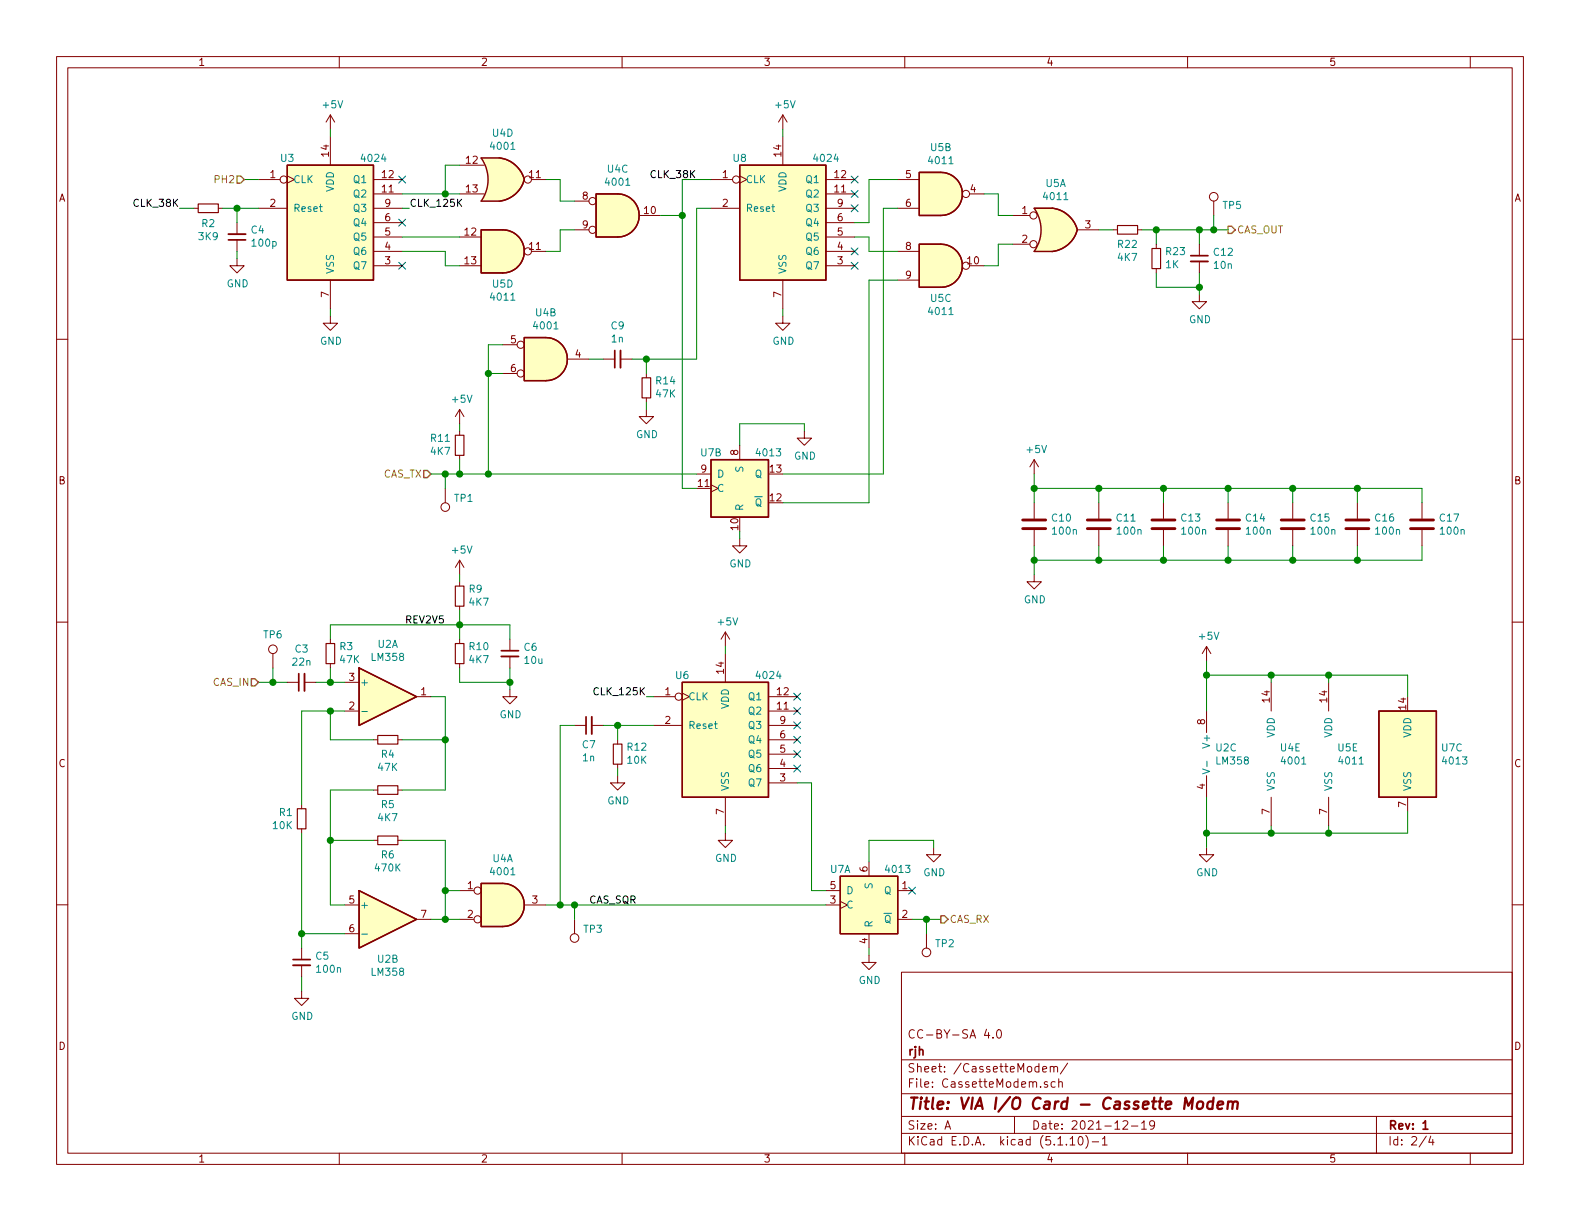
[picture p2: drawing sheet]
EESchema Schematic File Version 4
EELAYER 30 0
EELAYER END
$Descr A 11000 8500
encoding utf-8
Sheet 2 4
Title "VIA I/O Card - Cassette Modem"
Date "2021-12-19"
Rev "1"
Comp "rjh"
Comment1 "CC-BY-SA 4.0"
Comment2 ""
Comment3 ""
Comment4 ""
$EndDescr
Text HLabel 3000 3300 0    50   Input ~ 0
CAS_TX
Text HLabel 1700 1250 0    50   Input ~ 0
PH2
$Comp
L 4xxx-custom:4024 U3
U 1 1
P 2300 1550
AR Path="/61B0BA6C" Ref="U3"  Part="1" 
AR Path="/61A54C0B/61B0BA6C" Ref="U3"  Part="1" 
F 0 "U3" H 2000 2000 50  0000 C CNN
F 1 "4024" H 2600 2000 50  0000 C CNN
F 2 "Package_SO:SOIC-14_3.9x8.7mm_P1.27mm" H 2300 1350 50  0001 C CNN
F 3 "http://www.intersil.com/content/dam/Intersil/documents/cd40/cd4020bms-24bms-40bms.pdf" H 2300 1350 50  0001 C CNN
F 4 "CD4024BM96" H 2300 1550 50  0001 C CNN "MPN"
F 5 "Texas Instruments" H 2300 1550 50  0001 C CNN "Manufacturer"
	1    2300 1550
	1    0    0    -1  
$EndComp
Wire Wire Line
	1700 1250 1800 1250
$Comp
L Device:R_Small R2
U 1 1
P 1450 1450
F 0 "R2" V 1554 1450 50  0000 C CNN
F 1 "3K9" V 1645 1450 50  0000 C CNN
F 2 "Resistor_SMD:R_0805_2012Metric" H 1450 1450 50  0001 C CNN
F 3 "~" H 1450 1450 50  0001 C CNN
F 4 "CR0805-FX-3901ELF" H 1450 1450 50  0001 C CNN "MPN"
F 5 "Bourns" H 1450 1450 50  0001 C CNN "Manufacturer"
	1    1450 1450
	0    1    1    0   
$EndComp
$Comp
L Device:C_Small C4
U 1 1
P 1650 1650
F 0 "C4" H 1558 1604 50  0000 R CNN
F 1 "100p" H 1558 1695 50  0000 R CNN
F 2 "Capacitor_SMD:C_0805_2012Metric" H 1650 1650 50  0001 C CNN
F 3 "~" H 1650 1650 50  0001 C CNN
F 4 "885012007034" H 1650 1650 50  0001 C CNN "MPN"
F 5 "Wurth Elektronik" H 1650 1650 50  0001 C CNN "Manufacturer"
	1    1650 1650
	-1   0    0    1   
$EndComp
Wire Wire Line
	1550 1450 1650 1450
Wire Wire Line
	1650 1550 1650 1450
Connection ~ 1650 1450
Wire Wire Line
	1650 1450 1800 1450
Text Label 1250 1450 2    50   ~ 0
CLK_38K
Wire Wire Line
	1250 1450 1350 1450
$Comp
L power:GND #PWR07
U 1 1
P 1650 1800
F 0 "#PWR07" H 1650 1550 50  0001 C CNN
F 1 "GND" H 1655 1627 50  0000 C CNN
F 2 "" H 1650 1800 50  0001 C CNN
F 3 "" H 1650 1800 50  0001 C CNN
	1    1650 1800
	1    0    0    -1  
$EndComp
Wire Wire Line
	1650 1750 1650 1800
$Comp
L power:GND #PWR09
U 1 1
P 2300 2200
F 0 "#PWR09" H 2300 1950 50  0001 C CNN
F 1 "GND" H 2305 2027 50  0000 C CNN
F 2 "" H 2300 2200 50  0001 C CNN
F 3 "" H 2300 2200 50  0001 C CNN
	1    2300 2200
	1    0    0    -1  
$EndComp
Wire Wire Line
	2300 2150 2300 2200
$Comp
L power:+5V #PWR08
U 1 1
P 2300 900
F 0 "#PWR08" H 2300 750 50  0001 C CNN
F 1 "+5V" H 2315 1073 50  0000 C CNN
F 2 "" H 2300 900 50  0001 C CNN
F 3 "" H 2300 900 50  0001 C CNN
	1    2300 900 
	1    0    0    -1  
$EndComp
Wire Wire Line
	2300 900  2300 950 
NoConn ~ 2800 1250
NoConn ~ 2800 1550
NoConn ~ 2800 1850
Text Label 2850 1450 0    50   ~ 0
CLK_125K
Wire Wire Line
	2800 1450 2850 1450
$Comp
L 4xxx:4001 U4
U 2 2
P 3800 2500
F 0 "U4" H 3800 2825 50  0000 C CNN
F 1 "4001" H 3800 2734 50  0000 C CNN
F 2 "Package_SO:SOIC-14_3.9x8.7mm_P1.27mm" H 3800 2500 50  0001 C CNN
F 3 "http://www.intersil.com/content/dam/Intersil/documents/cd40/cd4000bms-01bms-02bms-25bms.pdf" H 3800 2500 50  0001 C CNN
F 4 "HEF4001BT-Q100J" H 3800 2500 50  0001 C CNN "MPN"
F 5 "Nexperia" H 3800 2500 50  0001 C CNN "Manufacturer"
	2    3800 2500
	1    0    0    -1  
$EndComp
$Comp
L 4xxx:4001 U4
U 3 2
P 4300 1500
F 0 "U4" H 4300 1825 50  0000 C CNN
F 1 "4001" H 4300 1734 50  0000 C CNN
F 2 "Package_SO:SOIC-14_3.9x8.7mm_P1.27mm" H 4300 1500 50  0001 C CNN
F 3 "http://www.intersil.com/content/dam/Intersil/documents/cd40/cd4000bms-01bms-02bms-25bms.pdf" H 4300 1500 50  0001 C CNN
F 4 "HEF4001BT-Q100J" H 4300 1500 50  0001 C CNN "MPN"
F 5 "Nexperia" H 4300 1500 50  0001 C CNN "Manufacturer"
	3    4300 1500
	1    0    0    -1  
$EndComp
$Comp
L 4xxx:4001 U4
U 4 1
P 3500 1250
F 0 "U4" H 3500 1575 50  0000 C CNN
F 1 "4001" H 3500 1484 50  0000 C CNN
F 2 "Package_SO:SOIC-14_3.9x8.7mm_P1.27mm" H 3500 1250 50  0001 C CNN
F 3 "http://www.intersil.com/content/dam/Intersil/documents/cd40/cd4000bms-01bms-02bms-25bms.pdf" H 3500 1250 50  0001 C CNN
F 4 "HEF4001BT-Q100J" H 3500 1250 50  0001 C CNN "MPN"
F 5 "Nexperia" H 3500 1250 50  0001 C CNN "Manufacturer"
	4    3500 1250
	1    0    0    -1  
$EndComp
Wire Wire Line
	2800 1350 3100 1350
Wire Wire Line
	3200 1150 3100 1150
Wire Wire Line
	3100 1150 3100 1350
Connection ~ 3100 1350
Wire Wire Line
	3100 1350 3200 1350
$Comp
L 4xxx:4011 U5
U 1 2
P 7350 1600
F 0 "U5" H 7350 1925 50  0000 C CNN
F 1 "4011" H 7350 1834 50  0000 C CNN
F 2 "Package_SO:SOIC-14_3.9x8.7mm_P1.27mm" H 7350 1600 50  0001 C CNN
F 3 "http://www.intersil.com/content/dam/Intersil/documents/cd40/cd4011bms-12bms-23bms.pdf" H 7350 1600 50  0001 C CNN
F 4 "MC14011BDR2G" H 7350 1600 50  0001 C CNN "MPN"
F 5 "onsemi" H 7350 1600 50  0001 C CNN "Manufacturer"
	1    7350 1600
	1    0    0    -1  
$EndComp
$Comp
L 4xxx:4011 U5
U 2 1
P 6550 1350
F 0 "U5" H 6550 1675 50  0000 C CNN
F 1 "4011" H 6550 1584 50  0000 C CNN
F 2 "Package_SO:SOIC-14_3.9x8.7mm_P1.27mm" H 6550 1350 50  0001 C CNN
F 3 "http://www.intersil.com/content/dam/Intersil/documents/cd40/cd4011bms-12bms-23bms.pdf" H 6550 1350 50  0001 C CNN
F 4 "MC14011BDR2G" H 6550 1350 50  0001 C CNN "MPN"
F 5 "onsemi" H 6550 1350 50  0001 C CNN "Manufacturer"
	2    6550 1350
	1    0    0    -1  
$EndComp
$Comp
L 4xxx:4011 U5
U 3 1
P 6550 1850
F 0 "U5" H 6550 1625 50  0000 C CNN
F 1 "4011" H 6550 1534 50  0000 C CNN
F 2 "Package_SO:SOIC-14_3.9x8.7mm_P1.27mm" H 6550 1850 50  0001 C CNN
F 3 "http://www.intersil.com/content/dam/Intersil/documents/cd40/cd4011bms-12bms-23bms.pdf" H 6550 1850 50  0001 C CNN
F 4 "MC14011BDR2G" H 6550 1850 50  0001 C CNN "MPN"
F 5 "onsemi" H 6550 1850 50  0001 C CNN "Manufacturer"
	3    6550 1850
	1    0    0    -1  
$EndComp
$Comp
L 4xxx:4011 U5
U 4 1
P 3500 1750
F 0 "U5" H 3500 1525 50  0000 C CNN
F 1 "4011" H 3500 1434 50  0000 C CNN
F 2 "Package_SO:SOIC-14_3.9x8.7mm_P1.27mm" H 3500 1750 50  0001 C CNN
F 3 "http://www.intersil.com/content/dam/Intersil/documents/cd40/cd4011bms-12bms-23bms.pdf" H 3500 1750 50  0001 C CNN
F 4 "MC14011BDR2G" H 3500 1750 50  0001 C CNN "MPN"
F 5 "onsemi" H 3500 1750 50  0001 C CNN "Manufacturer"
	4    3500 1750
	1    0    0    -1  
$EndComp
Wire Wire Line
	2800 1650 3200 1650
Wire Wire Line
	3200 1850 3100 1850
Wire Wire Line
	3100 1850 3100 1750
Wire Wire Line
	3100 1750 2800 1750
Wire Wire Line
	3800 1250 3900 1250
Wire Wire Line
	3900 1250 3900 1400
Wire Wire Line
	3900 1400 4000 1400
Wire Wire Line
	3800 1750 3900 1750
Wire Wire Line
	3900 1750 3900 1600
Wire Wire Line
	3900 1600 4000 1600
$Comp
L 4xxx-custom:4024 U8
U 1 1
P 5450 1550
AR Path="/61B2257C" Ref="U8"  Part="1" 
AR Path="/61A54C0B/61B2257C" Ref="U8"  Part="1" 
F 0 "U8" H 5150 2000 50  0000 C CNN
F 1 "4024" H 5750 2000 50  0000 C CNN
F 2 "Package_SO:SOIC-14_3.9x8.7mm_P1.27mm" H 5450 1350 50  0001 C CNN
F 3 "http://www.intersil.com/content/dam/Intersil/documents/cd40/cd4020bms-24bms-40bms.pdf" H 5450 1350 50  0001 C CNN
F 4 "CD4024BM96" H 5450 1550 50  0001 C CNN "MPN"
F 5 "Texas Instruments" H 5450 1550 50  0001 C CNN "Manufacturer"
	1    5450 1550
	1    0    0    -1  
$EndComp
$Comp
L Device:R_Small R11
U 1 1
P 3200 3100
F 0 "R11" H 3258 3054 50  0000 L CNN
F 1 "4K7" H 3258 3145 50  0000 L CNN
F 2 "Resistor_SMD:R_0805_2012Metric" H 3200 3100 50  0001 C CNN
F 3 "~" H 3200 3100 50  0001 C CNN
F 4 "CRCW08054K70FKTA" H 3200 3100 50  0001 C CNN "MPN"
F 5 "Vishay" H 3200 3100 50  0001 C CNN "Manufacturer"
	1    3200 3100
	-1   0    0    1   
$EndComp
$Comp
L power:+5V #PWR014
U 1 1
P 3200 2950
F 0 "#PWR014" H 3200 2800 50  0001 C CNN
F 1 "+5V" H 3215 3123 50  0000 C CNN
F 2 "" H 3200 2950 50  0001 C CNN
F 3 "" H 3200 2950 50  0001 C CNN
	1    3200 2950
	1    0    0    -1  
$EndComp
Wire Wire Line
	3200 2950 3200 3000
Wire Wire Line
	3200 3300 3200 3200
Wire Wire Line
	3200 3300 3400 3300
Wire Wire Line
	3400 3300 3400 2600
Wire Wire Line
	3400 2400 3500 2400
Connection ~ 3200 3300
Wire Wire Line
	3500 2600 3400 2600
Connection ~ 3400 2600
Wire Wire Line
	3400 2600 3400 2400
$Comp
L 4xxx:4013 U7
U 2 1
P 5150 3400
F 0 "U7" H 4950 3650 50  0000 C CNN
F 1 "4013" H 5350 3650 50  0000 C CNN
F 2 "Package_SO:SOIC-14_3.9x8.7mm_P1.27mm" H 5150 3400 50  0001 C CNN
F 3 "http://www.onsemi.com/pub/Collateral/MC14013B-D.PDF" H 5150 3400 50  0001 C CNN
F 4 "HEF4013BT,653" H 5150 3400 50  0001 C CNN "MPN"
F 5 "Nexperia" H 5150 3400 50  0001 C CNN "Manufacturer"
	2    5150 3400
	1    0    0    -1  
$EndComp
$Comp
L Device:C_Small C9
U 1 1
P 4300 2500
F 0 "C9" V 4529 2500 50  0000 C CNN
F 1 "1n" V 4438 2500 50  0000 C CNN
F 2 "Capacitor_SMD:C_0805_2012Metric" H 4300 2500 50  0001 C CNN
F 3 "~" H 4300 2500 50  0001 C CNN
F 4 "CL21B102KBANNND" H 4300 2500 50  0001 C CNN "MPN"
F 5 "Samsung" H 4300 2500 50  0001 C CNN "Manufacturer"
	1    4300 2500
	0    -1   -1   0   
$EndComp
$Comp
L Device:R_Small R14
U 1 1
P 4500 2700
F 0 "R14" H 4441 2654 50  0000 R CNN
F 1 "47K" H 4441 2745 50  0000 R CNN
F 2 "Resistor_SMD:R_0805_2012Metric" H 4500 2700 50  0001 C CNN
F 3 "~" H 4500 2700 50  0001 C CNN
F 4 "RC0805FR-0747KL" H 4500 2700 50  0001 C CNN "MPN"
F 5 "YAGEO" H 4500 2700 50  0001 C CNN "Manufacturer"
	1    4500 2700
	-1   0    0    1   
$EndComp
$Comp
L power:GND #PWR019
U 1 1
P 4500 2850
F 0 "#PWR019" H 4500 2600 50  0001 C CNN
F 1 "GND" H 4505 2677 50  0000 C CNN
F 2 "" H 4500 2850 50  0001 C CNN
F 3 "" H 4500 2850 50  0001 C CNN
	1    4500 2850
	1    0    0    -1  
$EndComp
Wire Wire Line
	4100 2500 4200 2500
Wire Wire Line
	4400 2500 4500 2500
Wire Wire Line
	4500 2500 4500 2600
Wire Wire Line
	4500 2800 4500 2850
Wire Wire Line
	4600 1500 4750 1500
Wire Wire Line
	4750 1500 4750 3400
Wire Wire Line
	4750 3400 4850 3400
Wire Wire Line
	3400 3300 4850 3300
Connection ~ 3400 3300
Wire Wire Line
	4950 1450 4850 1450
Wire Wire Line
	4850 1450 4850 2500
Wire Wire Line
	4850 2500 4500 2500
Connection ~ 4500 2500
Wire Wire Line
	4950 1250 4750 1250
Wire Wire Line
	4750 1250 4750 1500
Connection ~ 4750 1500
Text Label 4850 1250 2    50   ~ 0
CLK_38K
NoConn ~ 5950 1250
NoConn ~ 5950 1350
NoConn ~ 5950 1450
NoConn ~ 5950 1750
NoConn ~ 5950 1850
Wire Wire Line
	5950 1650 6050 1650
Wire Wire Line
	6050 1650 6050 1750
Wire Wire Line
	6050 1750 6250 1750
Wire Wire Line
	5950 1550 6050 1550
Wire Wire Line
	6050 1550 6050 1250
Wire Wire Line
	6050 1250 6250 1250
Wire Wire Line
	5450 3300 6150 3300
Wire Wire Line
	6150 3300 6150 1450
Wire Wire Line
	6150 1450 6250 1450
Wire Wire Line
	6250 1950 6050 1950
Wire Wire Line
	6050 1950 6050 3500
Wire Wire Line
	6050 3500 5450 3500
Wire Wire Line
	6850 1350 6950 1350
Wire Wire Line
	6950 1350 6950 1500
Wire Wire Line
	6950 1500 7050 1500
Wire Wire Line
	6850 1850 6950 1850
Wire Wire Line
	6950 1850 6950 1700
Wire Wire Line
	6950 1700 7050 1700
$Comp
L Device:R_Small R22
U 1 1
P 7850 1600
F 0 "R22" V 7746 1600 50  0000 C CNN
F 1 "4K7" V 7655 1600 50  0000 C CNN
F 2 "Resistor_SMD:R_0805_2012Metric" H 7850 1600 50  0001 C CNN
F 3 "~" H 7850 1600 50  0001 C CNN
F 4 "CRCW08054K70FKTA" H 7850 1600 50  0001 C CNN "MPN"
F 5 "Vishay" H 7850 1600 50  0001 C CNN "Manufacturer"
	1    7850 1600
	0    -1   -1   0   
$EndComp
$Comp
L Device:R_Small R23
U 1 1
P 8050 1800
F 0 "R23" H 7991 1754 50  0000 R CNN
F 1 "1K" H 7991 1845 50  0000 R CNN
F 2 "Resistor_SMD:R_0805_2012Metric" H 8050 1800 50  0001 C CNN
F 3 "~" H 8050 1800 50  0001 C CNN
F 4 "CRCW08051K00FKEB" H 8050 1800 50  0001 C CNN "MPN"
F 5 "Vishay" H 8050 1800 50  0001 C CNN "Manufacturer"
	1    8050 1800
	-1   0    0    1   
$EndComp
$Comp
L Device:C_Small C12
U 1 1
P 8350 1800
F 0 "C12" H 8442 1846 50  0000 L CNN
F 1 "10n" H 8442 1755 50  0000 L CNN
F 2 "Capacitor_SMD:C_0805_2012Metric" H 8350 1800 50  0001 C CNN
F 3 "~" H 8350 1800 50  0001 C CNN
F 4 "CL21B103KBANFNC" H 8350 1800 50  0001 C CNN "MPN"
F 5 "Samsung" H 8350 1800 50  0001 C CNN "Manufacturer"
	1    8350 1800
	1    0    0    -1  
$EndComp
Wire Wire Line
	7650 1600 7750 1600
Wire Wire Line
	7950 1600 8050 1600
Wire Wire Line
	8350 1600 8350 1700
Wire Wire Line
	8050 1700 8050 1600
Connection ~ 8050 1600
Wire Wire Line
	8050 1600 8350 1600
Wire Wire Line
	8050 1900 8050 2000
Wire Wire Line
	8050 2000 8350 2000
Wire Wire Line
	8350 2000 8350 1900
$Comp
L power:GND #PWR031
U 1 1
P 8350 2050
F 0 "#PWR031" H 8350 1800 50  0001 C CNN
F 1 "GND" H 8355 1877 50  0000 C CNN
F 2 "" H 8350 2050 50  0001 C CNN
F 3 "" H 8350 2050 50  0001 C CNN
	1    8350 2050
	1    0    0    -1  
$EndComp
Wire Wire Line
	8350 2000 8350 2050
Connection ~ 8350 2000
Text HLabel 8550 1600 2    50   Output ~ 0
CAS_OUT
Wire Wire Line
	8550 1600 8450 1600
Connection ~ 8350 1600
$Comp
L power:GND #PWR020
U 1 1
P 5150 3750
F 0 "#PWR020" H 5150 3500 50  0001 C CNN
F 1 "GND" H 5155 3577 50  0000 C CNN
F 2 "" H 5150 3750 50  0001 C CNN
F 3 "" H 5150 3750 50  0001 C CNN
	1    5150 3750
	1    0    0    -1  
$EndComp
Wire Wire Line
	5150 3700 5150 3750
$Comp
L power:GND #PWR025
U 1 1
P 5600 3000
F 0 "#PWR025" H 5600 2750 50  0001 C CNN
F 1 "GND" H 5605 2827 50  0000 C CNN
F 2 "" H 5600 3000 50  0001 C CNN
F 3 "" H 5600 3000 50  0001 C CNN
	1    5600 3000
	1    0    0    -1  
$EndComp
Wire Wire Line
	5150 3100 5150 2950
Wire Wire Line
	5150 2950 5600 2950
Wire Wire Line
	5600 2950 5600 3000
$Comp
L power:+5V #PWR023
U 1 1
P 5450 900
F 0 "#PWR023" H 5450 750 50  0001 C CNN
F 1 "+5V" H 5465 1073 50  0000 C CNN
F 2 "" H 5450 900 50  0001 C CNN
F 3 "" H 5450 900 50  0001 C CNN
	1    5450 900 
	1    0    0    -1  
$EndComp
$Comp
L power:GND #PWR024
U 1 1
P 5450 2200
F 0 "#PWR024" H 5450 1950 50  0001 C CNN
F 1 "GND" H 5455 2027 50  0000 C CNN
F 2 "" H 5450 2200 50  0001 C CNN
F 3 "" H 5450 2200 50  0001 C CNN
	1    5450 2200
	1    0    0    -1  
$EndComp
Wire Wire Line
	5450 900  5450 950 
Wire Wire Line
	5450 2150 5450 2200
$Comp
L Device:C C11
U 1 1
P 7650 3650
F 0 "C11" H 7765 3696 50  0000 L CNN
F 1 "100n" H 7765 3605 50  0000 L CNN
F 2 "Capacitor_SMD:C_0805_2012Metric" H 7688 3500 50  0001 C CNN
F 3 "~" H 7650 3650 50  0001 C CNN
F 4 "08055C104JAT2A" H 7650 3650 50  0001 C CNN "MPN"
F 5 "AVX" H 7650 3650 50  0001 C CNN "Manufacturer"
	1    7650 3650
	1    0    0    -1  
$EndComp
$Comp
L Device:C C10
U 1 1
P 7200 3650
F 0 "C10" H 7315 3696 50  0000 L CNN
F 1 "100n" H 7315 3605 50  0000 L CNN
F 2 "Capacitor_SMD:C_0805_2012Metric" H 7238 3500 50  0001 C CNN
F 3 "~" H 7200 3650 50  0001 C CNN
F 4 "08055C104JAT2A" H 7200 3650 50  0001 C CNN "MPN"
F 5 "AVX" H 7200 3650 50  0001 C CNN "Manufacturer"
	1    7200 3650
	1    0    0    -1  
$EndComp
Wire Wire Line
	7200 3400 7200 3500
Wire Wire Line
	7200 3800 7200 3900
Wire Wire Line
	7650 3500 7650 3400
Wire Wire Line
	7650 3400 7200 3400
Wire Wire Line
	7650 3800 7650 3900
Wire Wire Line
	7200 3900 7650 3900
$Comp
L Device:C C13
U 1 1
P 8100 3650
F 0 "C13" H 8215 3696 50  0000 L CNN
F 1 "100n" H 8215 3605 50  0000 L CNN
F 2 "Capacitor_SMD:C_0805_2012Metric" H 8138 3500 50  0001 C CNN
F 3 "~" H 8100 3650 50  0001 C CNN
F 4 "08055C104JAT2A" H 8100 3650 50  0001 C CNN "MPN"
F 5 "AVX" H 8100 3650 50  0001 C CNN "Manufacturer"
	1    8100 3650
	1    0    0    -1  
$EndComp
Wire Wire Line
	8100 3500 8100 3400
Wire Wire Line
	8100 3400 7650 3400
Wire Wire Line
	8100 3800 8100 3900
Wire Wire Line
	7650 3900 8100 3900
$Comp
L Device:C C14
U 1 1
P 8550 3650
F 0 "C14" H 8665 3696 50  0000 L CNN
F 1 "100n" H 8665 3605 50  0000 L CNN
F 2 "Capacitor_SMD:C_0805_2012Metric" H 8588 3500 50  0001 C CNN
F 3 "~" H 8550 3650 50  0001 C CNN
F 4 "08055C104JAT2A" H 8550 3650 50  0001 C CNN "MPN"
F 5 "AVX" H 8550 3650 50  0001 C CNN "Manufacturer"
	1    8550 3650
	1    0    0    -1  
$EndComp
Wire Wire Line
	8550 3500 8550 3400
Wire Wire Line
	8550 3400 8100 3400
Wire Wire Line
	8550 3800 8550 3900
Wire Wire Line
	8100 3900 8550 3900
$Comp
L Device:C C15
U 1 1
P 9000 3650
F 0 "C15" H 9115 3696 50  0000 L CNN
F 1 "100n" H 9115 3605 50  0000 L CNN
F 2 "Capacitor_SMD:C_0805_2012Metric" H 9038 3500 50  0001 C CNN
F 3 "~" H 9000 3650 50  0001 C CNN
F 4 "08055C104JAT2A" H 9000 3650 50  0001 C CNN "MPN"
F 5 "AVX" H 9000 3650 50  0001 C CNN "Manufacturer"
	1    9000 3650
	1    0    0    -1  
$EndComp
Wire Wire Line
	9000 3500 9000 3400
Wire Wire Line
	9000 3400 8550 3400
Wire Wire Line
	9000 3800 9000 3900
Wire Wire Line
	8550 3900 9000 3900
$Comp
L Device:C C16
U 1 1
P 9450 3650
F 0 "C16" H 9565 3696 50  0000 L CNN
F 1 "100n" H 9565 3605 50  0000 L CNN
F 2 "Capacitor_SMD:C_0805_2012Metric" H 9488 3500 50  0001 C CNN
F 3 "~" H 9450 3650 50  0001 C CNN
F 4 "08055C104JAT2A" H 9450 3650 50  0001 C CNN "MPN"
F 5 "AVX" H 9450 3650 50  0001 C CNN "Manufacturer"
	1    9450 3650
	1    0    0    -1  
$EndComp
Wire Wire Line
	9450 3500 9450 3400
Wire Wire Line
	9450 3400 9000 3400
Wire Wire Line
	9450 3800 9450 3900
Wire Wire Line
	9000 3900 9450 3900
$Comp
L Device:C C17
U 1 1
P 9900 3650
F 0 "C17" H 10015 3696 50  0000 L CNN
F 1 "100n" H 10015 3605 50  0000 L CNN
F 2 "Capacitor_SMD:C_0805_2012Metric" H 9938 3500 50  0001 C CNN
F 3 "~" H 9900 3650 50  0001 C CNN
F 4 "08055C104JAT2A" H 9900 3650 50  0001 C CNN "MPN"
F 5 "AVX" H 9900 3650 50  0001 C CNN "Manufacturer"
	1    9900 3650
	1    0    0    -1  
$EndComp
Wire Wire Line
	9900 3500 9900 3400
Wire Wire Line
	9900 3400 9450 3400
Wire Wire Line
	9900 3800 9900 3900
Wire Wire Line
	9450 3900 9900 3900
$Comp
L power:+5V #PWR029
U 1 1
P 7200 3300
F 0 "#PWR029" H 7200 3150 50  0001 C CNN
F 1 "+5V" H 7215 3473 50  0000 C CNN
F 2 "" H 7200 3300 50  0001 C CNN
F 3 "" H 7200 3300 50  0001 C CNN
	1    7200 3300
	1    0    0    -1  
$EndComp
$Comp
L power:GND #PWR030
U 1 1
P 7200 4000
F 0 "#PWR030" H 7200 3750 50  0001 C CNN
F 1 "GND" H 7205 3827 50  0000 C CNN
F 2 "" H 7200 4000 50  0001 C CNN
F 3 "" H 7200 4000 50  0001 C CNN
	1    7200 4000
	1    0    0    -1  
$EndComp
Wire Wire Line
	7200 3300 7200 3400
Connection ~ 7200 3400
Wire Wire Line
	7200 4000 7200 3900
Connection ~ 7200 3900
Connection ~ 9450 3900
Connection ~ 9000 3900
Connection ~ 8550 3900
Connection ~ 8100 3900
Connection ~ 7650 3900
Connection ~ 7650 3400
Connection ~ 8100 3400
Connection ~ 8550 3400
Connection ~ 9000 3400
Connection ~ 9450 3400
Wire Wire Line
	8400 5800 8400 5900
Wire Wire Line
	8400 4600 8400 4700
$Comp
L power:+5V #PWR032
U 1 1
P 8400 4600
F 0 "#PWR032" H 8400 4450 50  0001 C CNN
F 1 "+5V" H 8415 4773 50  0000 C CNN
F 2 "" H 8400 4600 50  0001 C CNN
F 3 "" H 8400 4600 50  0001 C CNN
	1    8400 4600
	1    0    0    -1  
$EndComp
$Comp
L power:GND #PWR033
U 1 1
P 8400 5900
F 0 "#PWR033" H 8400 5650 50  0001 C CNN
F 1 "GND" H 8405 5727 50  0000 C CNN
F 2 "" H 8400 5900 50  0001 C CNN
F 3 "" H 8400 5900 50  0001 C CNN
	1    8400 5900
	1    0    0    -1  
$EndComp
Wire Wire Line
	8850 5750 8850 5800
Wire Wire Line
	8850 5800 9250 5800
Connection ~ 9250 5800
Wire Wire Line
	9250 5750 9250 5800
Wire Wire Line
	9250 5800 9800 5800
Wire Wire Line
	9800 5800 9800 5650
Connection ~ 8850 5800
Wire Wire Line
	8400 5800 8850 5800
Connection ~ 8400 5800
Wire Wire Line
	8400 5550 8400 5800
Connection ~ 9250 4700
Wire Wire Line
	9250 4750 9250 4700
Wire Wire Line
	9250 4700 8850 4700
Wire Wire Line
	8850 4700 8400 4700
Connection ~ 8850 4700
Wire Wire Line
	8850 4750 8850 4700
Connection ~ 8400 4700
Wire Wire Line
	8400 4700 8400 4950
Wire Wire Line
	9800 4700 9250 4700
Wire Wire Line
	9800 4850 9800 4700
$Comp
L Amplifier_Operational:LM358 U2
U 3 1
P 8500 5250
F 0 "U2" H 8458 5296 50  0000 L CNN
F 1 "LM358" H 8458 5205 50  0000 L CNN
F 2 "Package_SO:SOIC-8_3.9x4.9mm_P1.27mm" H 8500 5250 50  0001 C CNN
F 3 "http://www.ti.com/lit/ds/symlink/lm2904-n.pdf" H 8500 5250 50  0001 C CNN
F 4 "LM358PSR" H 8500 5250 50  0001 C CNN "MPN"
F 5 "Texas Instruments" H 8500 5250 50  0001 C CNN "Manufacturer"
	3    8500 5250
	1    0    0    -1  
$EndComp
$Comp
L 4xxx:4013 U7
U 3 1
P 9800 5250
F 0 "U7" H 10030 5296 50  0000 L CNN
F 1 "4013" H 10030 5205 50  0000 L CNN
F 2 "Package_SO:SOIC-14_3.9x8.7mm_P1.27mm" H 9800 5250 50  0001 C CNN
F 3 "http://www.onsemi.com/pub/Collateral/MC14013B-D.PDF" H 9800 5250 50  0001 C CNN
F 4 "HEF4013BT,653" H 9800 5250 50  0001 C CNN "MPN"
F 5 "Nexperia" H 9800 5250 50  0001 C CNN "Manufacturer"
	3    9800 5250
	1    0    0    -1  
$EndComp
$Comp
L 4xxx:4011 U5
U 5 2
P 9250 5250
F 0 "U5" H 9308 5296 50  0000 L CNN
F 1 "4011" H 9308 5205 50  0000 L CNN
F 2 "Package_SO:SOIC-14_3.9x8.7mm_P1.27mm" H 9250 5250 50  0001 C CNN
F 3 "http://www.intersil.com/content/dam/Intersil/documents/cd40/cd4011bms-12bms-23bms.pdf" H 9250 5250 50  0001 C CNN
F 4 "MC14011BDR2G" H 9250 5250 50  0001 C CNN "MPN"
F 5 "onsemi" H 9250 5250 50  0001 C CNN "Manufacturer"
	5    9250 5250
	1    0    0    -1  
$EndComp
$Comp
L 4xxx:4001 U4
U 5 2
P 8850 5250
F 0 "U4" H 8908 5296 50  0000 L CNN
F 1 "4001" H 8908 5205 50  0000 L CNN
F 2 "Package_SO:SOIC-14_3.9x8.7mm_P1.27mm" H 8850 5250 50  0001 C CNN
F 3 "http://www.intersil.com/content/dam/Intersil/documents/cd40/cd4000bms-01bms-02bms-25bms.pdf" H 8850 5250 50  0001 C CNN
F 4 "HEF4001BT-Q100J" H 8850 5250 50  0001 C CNN "MPN"
F 5 "Nexperia" H 8850 5250 50  0001 C CNN "Manufacturer"
	5    8850 5250
	1    0    0    -1  
$EndComp
Wire Wire Line
	2100 6800 2100 6900
Connection ~ 2100 6500
Wire Wire Line
	2100 6500 2100 6600
$Comp
L power:GND #PWR010
U 1 1
P 2100 6900
F 0 "#PWR010" H 2100 6650 50  0001 C CNN
F 1 "GND" H 2105 6727 50  0000 C CNN
F 2 "" H 2100 6900 50  0001 C CNN
F 3 "" H 2100 6900 50  0001 C CNN
	1    2100 6900
	1    0    0    -1  
$EndComp
$Comp
L Device:C_Small C5
U 1 1
P 2100 6700
F 0 "C5" H 2192 6746 50  0000 L CNN
F 1 "100n" H 2192 6655 50  0000 L CNN
F 2 "Capacitor_SMD:C_0805_2012Metric" H 2100 6700 50  0001 C CNN
F 3 "~" H 2100 6700 50  0001 C CNN
F 4 "08055C104JAT2A" H 2100 6700 50  0001 C CNN "MPN"
F 5 "AVX" H 2100 6700 50  0001 C CNN "Manufacturer"
	1    2100 6700
	1    0    0    -1  
$EndComp
Text Label 3100 4350 2    50   ~ 0
REV2V5
Wire Wire Line
	5050 5750 5050 5800
Wire Wire Line
	6050 5850 6050 6000
Wire Wire Line
	6500 5850 6050 5850
Wire Wire Line
	6500 5900 6500 5850
$Comp
L power:GND #PWR026
U 1 1
P 6500 5900
F 0 "#PWR026" H 6500 5650 50  0001 C CNN
F 1 "GND" H 6505 5727 50  0000 C CNN
F 2 "" H 6500 5900 50  0001 C CNN
F 3 "" H 6500 5900 50  0001 C CNN
	1    6500 5900
	1    0    0    -1  
$EndComp
NoConn ~ 6350 6200
Wire Wire Line
	6050 6600 6050 6650
$Comp
L power:GND #PWR022
U 1 1
P 6050 6650
F 0 "#PWR022" H 6050 6400 50  0001 C CNN
F 1 "GND" H 6055 6477 50  0000 C CNN
F 2 "" H 6050 6650 50  0001 C CNN
F 3 "" H 6050 6650 50  0001 C CNN
	1    6050 6650
	1    0    0    -1  
$EndComp
Wire Wire Line
	5050 4500 5050 4550
$Comp
L power:+5V #PWR017
U 1 1
P 5050 4500
F 0 "#PWR017" H 5050 4350 50  0001 C CNN
F 1 "+5V" H 5065 4673 50  0000 C CNN
F 2 "" H 5050 4500 50  0001 C CNN
F 3 "" H 5050 4500 50  0001 C CNN
	1    5050 4500
	1    0    0    -1  
$EndComp
$Comp
L power:GND #PWR018
U 1 1
P 5050 5800
F 0 "#PWR018" H 5050 5550 50  0001 C CNN
F 1 "GND" H 5055 5627 50  0000 C CNN
F 2 "" H 5050 5800 50  0001 C CNN
F 3 "" H 5050 5800 50  0001 C CNN
	1    5050 5800
	1    0    0    -1  
$EndComp
NoConn ~ 5550 5350
NoConn ~ 5550 5250
NoConn ~ 5550 5150
NoConn ~ 5550 5050
NoConn ~ 5550 4950
NoConn ~ 5550 4850
Connection ~ 3900 6300
Wire Wire Line
	5650 6200 5750 6200
Wire Wire Line
	5650 5450 5650 6200
Wire Wire Line
	5550 5450 5650 5450
Wire Wire Line
	4500 4850 4550 4850
Text Label 4500 4850 2    50   ~ 0
CLK_125K
Wire Wire Line
	4300 5050 4550 5050
Connection ~ 4300 5050
Wire Wire Line
	4300 5150 4300 5050
Wire Wire Line
	4300 5350 4300 5400
$Comp
L power:GND #PWR015
U 1 1
P 4300 5400
F 0 "#PWR015" H 4300 5150 50  0001 C CNN
F 1 "GND" H 4305 5227 50  0000 C CNN
F 2 "" H 4300 5400 50  0001 C CNN
F 3 "" H 4300 5400 50  0001 C CNN
	1    4300 5400
	1    0    0    -1  
$EndComp
$Comp
L Device:R_Small R12
U 1 1
P 4300 5250
F 0 "R12" H 4241 5204 50  0000 R CNN
F 1 "10K" H 4241 5295 50  0000 R CNN
F 2 "Resistor_SMD:R_0805_2012Metric" H 4300 5250 50  0001 C CNN
F 3 "~" H 4300 5250 50  0001 C CNN
F 4 "MCSR08X1002FTL" H 4300 5250 50  0001 C CNN "MPN"
F 5 "Multicomp" H 4300 5250 50  0001 C CNN "Manufacturer"
	1    4300 5250
	-1   0    0    1   
$EndComp
Wire Wire Line
	4200 5050 4300 5050
$Comp
L Device:C_Small C7
U 1 1
P 4100 5050
F 0 "C7" V 3963 5050 50  0000 C CNN
F 1 "1n" V 3872 5050 50  0000 C CNN
F 2 "Capacitor_SMD:C_0805_2012Metric" H 4100 5050 50  0001 C CNN
F 3 "~" H 4100 5050 50  0001 C CNN
F 4 "CL21B102KBANNND" H 4100 5050 50  0001 C CNN "MPN"
F 5 "Samsung" H 4100 5050 50  0001 C CNN "Manufacturer"
	1    4100 5050
	0    -1   -1   0   
$EndComp
Wire Wire Line
	3900 5050 4000 5050
Wire Wire Line
	3900 6300 3900 5050
Wire Wire Line
	3800 6300 3900 6300
$Comp
L 4xxx-custom:4024 U6
U 1 1
P 5050 5150
AR Path="/61BDACF0" Ref="U6"  Part="1" 
AR Path="/61A54C0B/61BDACF0" Ref="U6"  Part="1" 
F 0 "U6" H 4750 5600 50  0000 C CNN
F 1 "4024" H 5350 5600 50  0000 C CNN
F 2 "Package_SO:SOIC-14_3.9x8.7mm_P1.27mm" H 5050 4950 50  0001 C CNN
F 3 "http://www.intersil.com/content/dam/Intersil/documents/cd40/cd4020bms-24bms-40bms.pdf" H 5050 4950 50  0001 C CNN
F 4 "CD4024BM96" H 5050 5150 50  0001 C CNN "MPN"
F 5 "Texas Instruments" H 5050 5150 50  0001 C CNN "Manufacturer"
	1    5050 5150
	1    0    0    -1  
$EndComp
Wire Wire Line
	3200 4000 3200 4050
$Comp
L power:+5V #PWR011
U 1 1
P 3200 4000
F 0 "#PWR011" H 3200 3850 50  0001 C CNN
F 1 "+5V" H 3215 4173 50  0000 C CNN
F 2 "" H 3200 4000 50  0001 C CNN
F 3 "" H 3200 4000 50  0001 C CNN
	1    3200 4000
	1    0    0    -1  
$EndComp
Wire Wire Line
	3200 4250 3200 4350
$Comp
L Device:R_Small R9
U 1 1
P 3200 4150
F 0 "R9" H 3141 4104 50  0000 R CNN
F 1 "4K7" H 3141 4195 50  0000 R CNN
F 2 "Resistor_SMD:R_0805_2012Metric" H 3200 4150 50  0001 C CNN
F 3 "~" H 3200 4150 50  0001 C CNN
F 4 "CRCW08054K70FKTA" H 3200 4150 50  0001 C CNN "MPN"
F 5 "Vishay" H 3200 4150 50  0001 C CNN "Manufacturer"
	1    3200 4150
	-1   0    0    1   
$EndComp
Wire Wire Line
	3200 4350 2300 4350
Connection ~ 3200 4350
Wire Wire Line
	3200 4450 3200 4350
Wire Wire Line
	2300 4350 2300 4450
Wire Wire Line
	3550 4350 3200 4350
Wire Wire Line
	3550 4450 3550 4350
$Comp
L power:GND #PWR013
U 1 1
P 3550 4800
F 0 "#PWR013" H 3550 4550 50  0001 C CNN
F 1 "GND" H 3555 4627 50  0000 C CNN
F 2 "" H 3550 4800 50  0001 C CNN
F 3 "" H 3550 4800 50  0001 C CNN
	1    3550 4800
	1    0    0    -1  
$EndComp
Connection ~ 3550 4750
Wire Wire Line
	3550 4750 3550 4800
Wire Wire Line
	3550 4750 3550 4650
Wire Wire Line
	3200 4750 3550 4750
Wire Wire Line
	3200 4650 3200 4750
$Comp
L Device:C_Small C6
U 1 1
P 3550 4550
F 0 "C6" H 3642 4596 50  0000 L CNN
F 1 "10u" H 3642 4505 50  0000 L CNN
F 2 "Capacitor_SMD:C_0805_2012Metric" H 3550 4550 50  0001 C CNN
F 3 "~" H 3550 4550 50  0001 C CNN
F 4 "GRM21BR61E106KA73L" H 3550 4550 50  0001 C CNN "MPN"
F 5 "Murata" H 3550 4550 50  0001 C CNN "Manufacturer"
	1    3550 4550
	1    0    0    -1  
$EndComp
$Comp
L Device:R_Small R10
U 1 1
P 3200 4550
F 0 "R10" H 3141 4504 50  0000 R CNN
F 1 "4K7" H 3141 4595 50  0000 R CNN
F 2 "Resistor_SMD:R_0805_2012Metric" H 3200 4550 50  0001 C CNN
F 3 "~" H 3200 4550 50  0001 C CNN
F 4 "CRCW08054K70FKTA" H 3200 4550 50  0001 C CNN "MPN"
F 5 "Vishay" H 3200 4550 50  0001 C CNN "Manufacturer"
	1    3200 4550
	-1   0    0    1   
$EndComp
Connection ~ 3100 6400
Wire Wire Line
	3200 6400 3100 6400
Wire Wire Line
	3100 6200 3100 6400
Connection ~ 3100 6200
Wire Wire Line
	3200 6200 3100 6200
Wire Wire Line
	2100 5800 2100 6500
$Comp
L Device:R_Small R1
U 1 1
P 2100 5700
F 0 "R1" H 2042 5746 50  0000 R CNN
F 1 "10K" H 2042 5655 50  0000 R CNN
F 2 "Resistor_SMD:R_0805_2012Metric" H 2100 5700 50  0001 C CNN
F 3 "~" H 2100 5700 50  0001 C CNN
F 4 "MCSR08X1002FTL" H 2100 5700 50  0001 C CNN "MPN"
F 5 "Multicomp" H 2100 5700 50  0001 C CNN "Manufacturer"
	1    2100 5700
	1    0    0    -1  
$EndComp
Connection ~ 2300 4950
Wire Wire Line
	2100 6500 2400 6500
Wire Wire Line
	2100 4950 2100 5600
Wire Wire Line
	2300 4950 2100 4950
Wire Wire Line
	3100 6400 3000 6400
Wire Wire Line
	3100 5850 3100 6200
Wire Wire Line
	2800 5850 3100 5850
Wire Wire Line
	2300 5850 2300 6300
Connection ~ 2300 5850
Wire Wire Line
	2600 5850 2300 5850
Wire Wire Line
	2300 5500 2300 5850
Wire Wire Line
	2400 6300 2300 6300
$Comp
L Device:R_Small R6
U 1 1
P 2700 5850
F 0 "R6" V 2596 5850 50  0000 C CNN
F 1 "470K" V 2505 5850 50  0000 C CNN
F 2 "Resistor_SMD:R_0805_2012Metric" H 2700 5850 50  0001 C CNN
F 3 "~" H 2700 5850 50  0001 C CNN
F 4 "RC0805FR-07470KL" H 2700 5850 50  0001 C CNN "MPN"
F 5 "YAGEO" H 2700 5850 50  0001 C CNN "Manufacturer"
	1    2700 5850
	0    -1   -1   0   
$EndComp
Wire Wire Line
	2600 5500 2300 5500
Connection ~ 3100 5150
Wire Wire Line
	3100 5500 2800 5500
Wire Wire Line
	3100 5150 3100 5500
Wire Wire Line
	2800 5150 3100 5150
$Comp
L Device:R_Small R5
U 1 1
P 2700 5500
F 0 "R5" V 2596 5500 50  0000 C CNN
F 1 "4K7" V 2505 5500 50  0000 C CNN
F 2 "Resistor_SMD:R_0805_2012Metric" H 2700 5500 50  0001 C CNN
F 3 "~" H 2700 5500 50  0001 C CNN
F 4 "CRCW08054K70FKTA" H 2700 5500 50  0001 C CNN "MPN"
F 5 "Vishay" H 2700 5500 50  0001 C CNN "Manufacturer"
	1    2700 5500
	0    -1   -1   0   
$EndComp
Wire Wire Line
	3100 4850 3000 4850
Wire Wire Line
	3100 5150 3100 4850
Wire Wire Line
	2300 5150 2600 5150
Wire Wire Line
	2300 4950 2300 5150
Wire Wire Line
	2400 4950 2300 4950
$Comp
L Device:R_Small R4
U 1 1
P 2700 5150
F 0 "R4" V 2596 5150 50  0000 C CNN
F 1 "47K" V 2505 5150 50  0000 C CNN
F 2 "Resistor_SMD:R_0805_2012Metric" H 2700 5150 50  0001 C CNN
F 3 "~" H 2700 5150 50  0001 C CNN
F 4 "RC0805FR-0747KL" H 2700 5150 50  0001 C CNN "MPN"
F 5 "YAGEO" H 2700 5150 50  0001 C CNN "Manufacturer"
	1    2700 5150
	0    -1   -1   0   
$EndComp
Connection ~ 2300 4750
Wire Wire Line
	2200 4750 2300 4750
Wire Wire Line
	2300 4750 2400 4750
Wire Wire Line
	2300 4650 2300 4750
$Comp
L Device:R_Small R3
U 1 1
P 2300 4550
F 0 "R3" H 2241 4504 50  0000 R CNN
F 1 "47K" H 2241 4595 50  0000 R CNN
F 2 "Resistor_SMD:R_0805_2012Metric" H 2300 4550 50  0001 C CNN
F 3 "~" H 2300 4550 50  0001 C CNN
F 4 "RC0805FR-0747KL" H 2300 4550 50  0001 C CNN "MPN"
F 5 "YAGEO" H 2300 4550 50  0001 C CNN "Manufacturer"
	1    2300 4550
	-1   0    0    1   
$EndComp
$Comp
L Amplifier_Operational:LM358 U2
U 2 1
P 2700 6400
F 0 "U2" H 2700 6125 50  0000 C CNN
F 1 "LM358" H 2700 6034 50  0000 C CNN
F 2 "Package_SO:SOIC-8_3.9x4.9mm_P1.27mm" H 2700 6400 50  0001 C CNN
F 3 "http://www.ti.com/lit/ds/symlink/lm2904-n.pdf" H 2700 6400 50  0001 C CNN
F 4 "LM358PSR" H 2700 6400 50  0001 C CNN "MPN"
F 5 "Texas Instruments" H 2700 6400 50  0001 C CNN "Manufacturer"
	2    2700 6400
	1    0    0    -1  
$EndComp
$Comp
L Amplifier_Operational:LM358 U2
U 1 1
P 2700 4850
F 0 "U2" H 2700 5217 50  0000 C CNN
F 1 "LM358" H 2700 5126 50  0000 C CNN
F 2 "Package_SO:SOIC-8_3.9x4.9mm_P1.27mm" H 2700 4850 50  0001 C CNN
F 3 "http://www.ti.com/lit/ds/symlink/lm2904-n.pdf" H 2700 4850 50  0001 C CNN
F 4 "LM358PSR" H 2700 4850 50  0001 C CNN "MPN"
F 5 "Texas Instruments" H 2700 4850 50  0001 C CNN "Manufacturer"
	1    2700 4850
	1    0    0    -1  
$EndComp
Wire Wire Line
	1800 4750 1900 4750
$Comp
L Device:C_Small C3
U 1 1
P 2100 4750
F 0 "C3" V 2329 4750 50  0000 C CNN
F 1 "22n" V 2238 4750 50  0000 C CNN
F 2 "Capacitor_SMD:C_0805_2012Metric" H 2100 4750 50  0001 C CNN
F 3 "~" H 2100 4750 50  0001 C CNN
F 4 "CL21B223KBANNWC" H 2100 4750 50  0001 C CNN "MPN"
F 5 "Samsung" H 2100 4750 50  0001 C CNN "Manufacturer"
	1    2100 4750
	0    -1   -1   0   
$EndComp
$Comp
L 4xxx:4013 U7
U 1 1
P 6050 6300
F 0 "U7" H 5850 6550 50  0000 C CNN
F 1 "4013" H 6250 6550 50  0000 C CNN
F 2 "Package_SO:SOIC-14_3.9x8.7mm_P1.27mm" H 6050 6300 50  0001 C CNN
F 3 "http://www.onsemi.com/pub/Collateral/MC14013B-D.PDF" H 6050 6300 50  0001 C CNN
F 4 "HEF4013BT,653" H 6050 6300 50  0001 C CNN "MPN"
F 5 "Nexperia" H 6050 6300 50  0001 C CNN "Manufacturer"
	1    6050 6300
	1    0    0    -1  
$EndComp
$Comp
L 4xxx:4001 U4
U 1 2
P 3500 6300
F 0 "U4" H 3500 6625 50  0000 C CNN
F 1 "4001" H 3500 6534 50  0000 C CNN
F 2 "Package_SO:SOIC-14_3.9x8.7mm_P1.27mm" H 3500 6300 50  0001 C CNN
F 3 "http://www.intersil.com/content/dam/Intersil/documents/cd40/cd4000bms-01bms-02bms-25bms.pdf" H 3500 6300 50  0001 C CNN
F 4 "HEF4001BT-Q100J" H 3500 6300 50  0001 C CNN "MPN"
F 5 "Nexperia" H 3500 6300 50  0001 C CNN "Manufacturer"
	1    3500 6300
	1    0    0    -1  
$EndComp
Text HLabel 1800 4750 0    50   Input ~ 0
CAS_IN
Text HLabel 6550 6400 2    50   Output ~ 0
CAS_RX
$Comp
L Connector:TestPoint TP5
U 1 1
P 8450 1500
F 0 "TP5" H 8508 1572 50  0000 L CNN
F 1 "TestPoint" H 8508 1527 50  0001 L CNN
F 2 "TestPoint:TestPoint_Keystone_5015_Micro-Minature" H 8650 1500 50  0001 C CNN
F 3 "~" H 8650 1500 50  0001 C CNN
F 4 "S1751-46R" H 8450 1500 50  0001 C CNN "MPN"
F 5 "Harwin" H 8450 1500 50  0001 C CNN "Manufacturer"
	1    8450 1500
	1    0    0    -1  
$EndComp
$Comp
L Connector:TestPoint TP6
U 1 1
P 1900 4650
F 0 "TP6" H 1900 4883 50  0000 C CNN
F 1 "TestPoint" H 1900 4884 50  0001 C CNN
F 2 "TestPoint:TestPoint_Keystone_5015_Micro-Minature" H 2100 4650 50  0001 C CNN
F 3 "~" H 2100 4650 50  0001 C CNN
F 4 "S1751-46R" H 1900 4650 50  0001 C CNN "MPN"
F 5 "Harwin" H 1900 4650 50  0001 C CNN "Manufacturer"
	1    1900 4650
	1    0    0    -1  
$EndComp
Wire Wire Line
	1900 4650 1900 4750
Connection ~ 1900 4750
Wire Wire Line
	1900 4750 2000 4750
Wire Wire Line
	8450 1500 8450 1600
Connection ~ 8450 1600
Wire Wire Line
	8450 1600 8350 1600
Text Label 4100 6300 0    50   ~ 0
CAS_SQR
Wire Wire Line
	4000 6300 3900 6300
Wire Wire Line
	5750 6300 4000 6300
Connection ~ 4000 6300
Wire Wire Line
	4000 6400 4000 6300
$Comp
L Connector:TestPoint TP3
U 1 1
P 4000 6400
F 0 "TP3" H 3942 6472 50  0000 R CNN
F 1 "TestPoint" H 4058 6427 50  0001 L CNN
F 2 "TestPoint:TestPoint_Keystone_5015_Micro-Minature" H 4200 6400 50  0001 C CNN
F 3 "~" H 4200 6400 50  0001 C CNN
F 4 "S1751-46R" H 4000 6400 50  0001 C CNN "MPN"
F 5 "Harwin" H 4000 6400 50  0001 C CNN "Manufacturer"
	1    4000 6400
	-1   0    0    1   
$EndComp
Wire Wire Line
	6450 6400 6550 6400
Wire Wire Line
	6350 6400 6450 6400
Connection ~ 6450 6400
Wire Wire Line
	6450 6500 6450 6400
$Comp
L Connector:TestPoint TP2
U 1 1
P 6450 6500
F 0 "TP2" H 6392 6572 50  0000 R CNN
F 1 "TestPoint" H 6508 6527 50  0001 L CNN
F 2 "TestPoint:TestPoint_Keystone_5015_Micro-Minature" H 6650 6500 50  0001 C CNN
F 3 "~" H 6650 6500 50  0001 C CNN
F 4 "S1751-46R" H 6450 6500 50  0001 C CNN "MPN"
F 5 "Harwin" H 6450 6500 50  0001 C CNN "Manufacturer"
	1    6450 6500
	-1   0    0    1   
$EndComp
Wire Wire Line
	3100 3300 3200 3300
Wire Wire Line
	3000 3300 3100 3300
Connection ~ 3100 3300
Wire Wire Line
	3100 3400 3100 3300
$Comp
L Connector:TestPoint TP1
U 1 1
P 3100 3400
F 0 "TP1" H 3042 3472 50  0000 R CNN
F 1 "TestPoint" H 3158 3427 50  0001 L CNN
F 2 "TestPoint:TestPoint_Keystone_5015_Micro-Minature" H 3300 3400 50  0001 C CNN
F 3 "~" H 3300 3400 50  0001 C CNN
F 4 "S1751-46R" H 3100 3400 50  0001 C CNN "MPN"
F 5 "Harwin" H 3100 3400 50  0001 C CNN "Manufacturer"
	1    3100 3400
	-1   0    0    1   
$EndComp
$EndSCHEMATC
